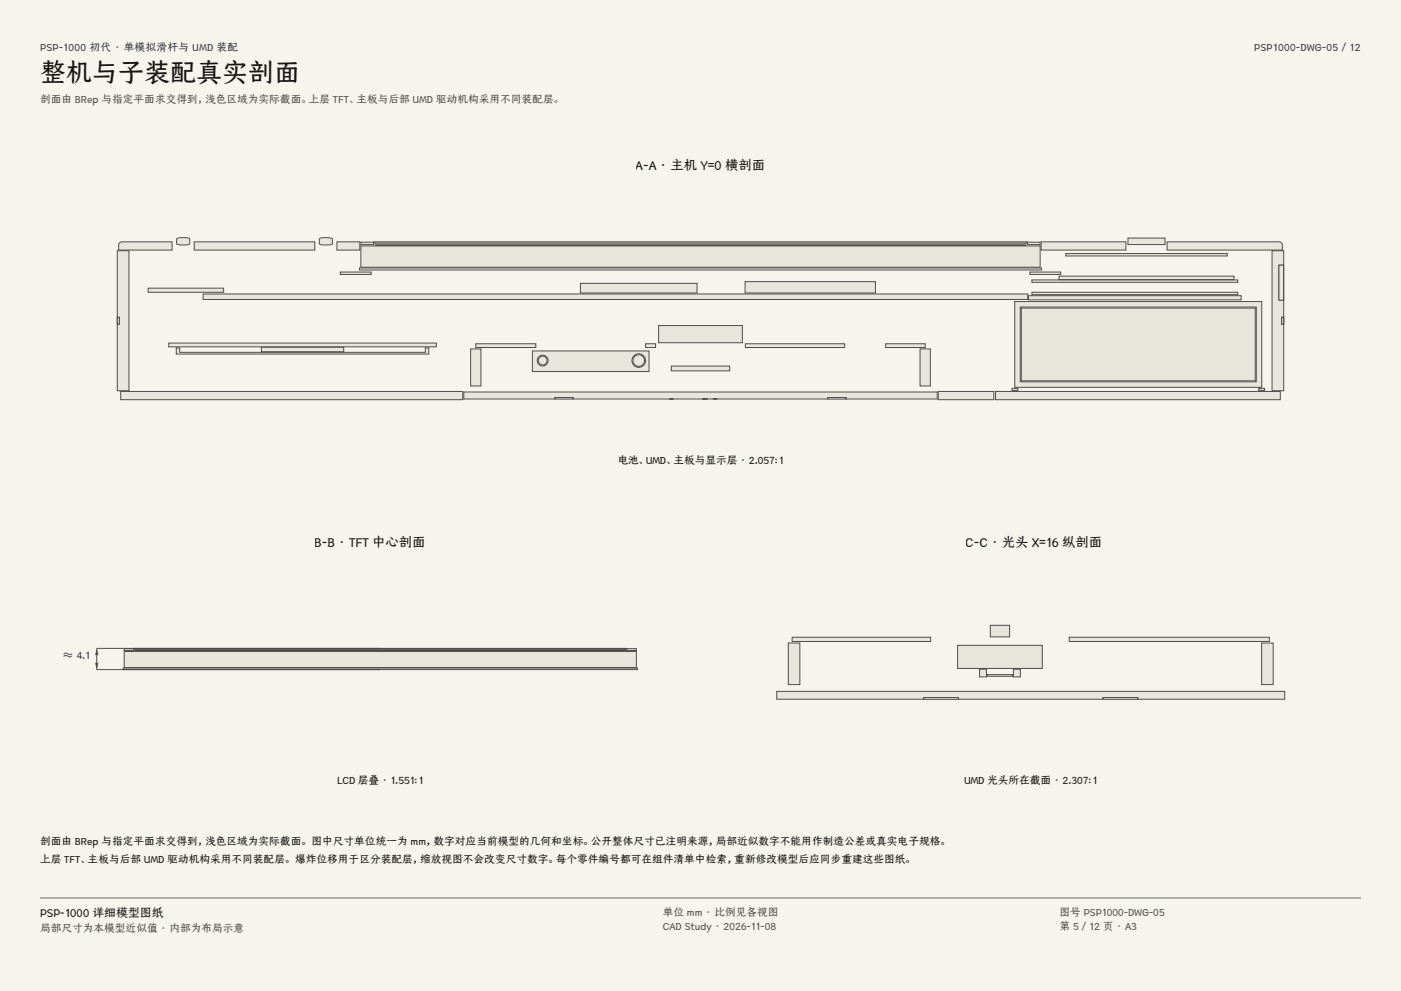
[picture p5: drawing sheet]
<svg xmlns="http://www.w3.org/2000/svg" width="420mm" height="297mm" viewBox="0 0 420 297" stroke-linecap="round" stroke-linejoin="round" font-family="sans-serif">
<g fill="#f5f4ed">
<path d="M0 0h420v297h-420z"/>
<path d="M12 12h396v275h-396z"/>
</g>
<g fill="#e8e6dc" stroke="#504e49" stroke-width=".3">
<path d="M36.2 117.3h102.5v2.5h-102.5z" fill-rule="evenodd"/>
<path d="M281.3 117.3h16.6v2.5h-16.6z" fill-rule="evenodd"/>
<path d="M381.3 75.2v41.9h3.5v-41.9zM383.4 79.5h1.4v10.5h-1.4zM384.2 95.1h.6v2.1h-.6z" fill-rule="evenodd"/>
<path d="M35.2 75.2v41.9h3.5v-41.9zM35.2 95.1h.6v2.1h-.6z" fill-rule="evenodd"/>
<path d="M58.2 72.5h36.2v2.4h-36.2z" fill-rule="evenodd"/>
<path d="M349.9 72.5h33.6a.93 .93 0 0 1 .9 .9v1.5h-34.5z" fill-rule="evenodd"/>
<path d="M312.1 72.5h25.4v2.4h-25.4z" fill-rule="evenodd"/>
<path d="M36 72.6l15.6-.1v2.4h-16v-1.7z" fill-rule="evenodd"/>
<path d="M101 72.5h6.9v2.4h-6.9z" fill-rule="evenodd"/>
<path d="M384.2 95.1h.6v2.1h-.6z" fill-rule="evenodd"/>
<path d="M35.2 95.1h.6v2.1h-.6z" fill-rule="evenodd"/>
<path d="M308 72.6h3.8v.7h-3.8z" fill-rule="evenodd"/>
<path d="M108.2 72.6h3.8v.7h-3.8z" fill-rule="evenodd"/>
<path d="M107.8 80.3h204.4v.6h-204.4z" fill-rule="evenodd"/>
<path d="M108.2 73.7h203.6v6.4h-203.6z" fill-rule="evenodd"/>
<path d="M112.5 73.4h195v.2h-195z" fill-rule="evenodd"/>
<path d="M112.1 72.5h195.8v.4h-195.8z" fill-rule="evenodd"/>
<path d="M338.1 71.3h11.2v2h-11.2z" fill-rule="evenodd"/>
<path d="M319.5 76h48.4v.7h-48.4z" fill-rule="evenodd"/>
<path d="M53.1 71.4l1.8-.2 1.8 .2 .2 1.7-1.5 .3-2.3-.2z" fill-rule="evenodd"/>
<path d="M95.9 71.4l1.8-.2 1.8 .2 .2 1.7-1.5 .3-2.3-.2z" fill-rule="evenodd"/>
<path d="M383.4 79.5h1.4v10.5h-1.4z" fill-rule="evenodd"/>
<path d="M298.4 117.3h85.4v2.5h-85.4z" fill-rule="evenodd"/>
<path d="M139 117.5h142v2.1h-27.4v-.5h-5.4v.5h-76.4v-.5h-5.4v.5h-27.4z" fill-rule="evenodd"/>
<path d="M166.4 119.1h5.4v.5h-5.4z" fill-rule="evenodd"/>
<path d="M248.2 119.1h5.4v.5h-5.4z" fill-rule="evenodd"/>
<path d="M210.6 119.5l1.5 .1z" fill-rule="evenodd"/>
<path d="M200.8 119.5l1 .1z" fill-rule="evenodd"/>
<path d="M213.9 119.5l1 .1z" fill-rule="evenodd"/>
<path d="M304.2 90.4v25.7h74.1v-25.7zM305.9 92h70.7v22.4h-70.7z" fill-rule="evenodd"/>
<path d="M306.2 92.3h70.1v21.8h-70.1z" fill-rule="evenodd"/>
<path d="M377.3 116.4h1.8v.6h-1.8z" fill-rule="evenodd"/>
<path d="M303.4 116.4h1.7v.6h-1.7z" fill-rule="evenodd"/>
<path d="M60.9 88.1h247.2v1.7h-247.2z" fill-rule="evenodd"/>
<path d="M223.4 84.4h39.1v3.4h-39.1z" fill-rule="evenodd"/>
<path d="M174 84.9h35v2.9h-35z" fill-rule="evenodd"/>
<path d="M308.3 88.6h63.8v1.3h-63.8z" fill-rule="evenodd"/>
<path d="M309.4 83.9h61.7v.7h-61.7z" fill-rule="evenodd"/>
<path d="M309.4 87.6h61.7v.7h-61.7z" fill-rule="evenodd"/>
<path d="M50.6 102.8h80.2v1.1h-80.2z" fill-rule="evenodd"/>
<path d="M52.8 104.3h1.1v1.3h73.6v-1.3h1v1.8h-75.7z" fill-rule="evenodd"/>
<path d="M78.4 104.1h24.6v1.3h-24.6z" fill-rule="evenodd"/>
<path d="M44.4 86.4h22.6v1.2h-22.6z" fill-rule="evenodd"/>
<path d="M223.5 103h29.7v1.2h-29.7z" fill-rule="evenodd"/>
<path d="M142.6 103h18v1.2h-18z" fill-rule="evenodd"/>
<path d="M265.5 103h11.9v1.2h-11.9z" fill-rule="evenodd"/>
<path d="M193.5 103h3v1.2h-3z" fill-rule="evenodd"/>
<path d="M275.8 104.6h3.1v11.1h-3.1z" fill-rule="evenodd"/>
<path d="M141.1 104.6h3.1v11.1h-3.1z" fill-rule="evenodd"/>
<path d="M197.4 97.6h25.2v5.1h-25.2z" fill-rule="evenodd"/>
<path d="M201.3 109.7h17.4v1.4h-17.4z" fill-rule="evenodd"/>
<path d="M159.6 105.2v6.2h35v-6.2zM189.4 108.1a2.06 2.06 0 0 1 4.1 0 2.06 2.06 0 0 1-4.1 0zM161 108.1a1.65 1.65 0 0 1 3.3 0 1.65 1.65 0 0 1-3.3 0z" fill-rule="evenodd"/>
<path d="M317.5 82.8h52.4v1h-52.4z" fill-rule="evenodd"/>
<path d="M308.7 81.5h9.3v.7h-9.3z" fill-rule="evenodd"/>
<path d="M102 81.5h9.3v.7h-9.3z" fill-rule="evenodd"/>
<path d="M187.9 194.4h2.9v.5h-2.9z" fill-rule="evenodd"/>
<path d="M37.2 194.4h2.9v.5h-2.9z" fill-rule="evenodd"/>
<path d="M36.9 200.2h154.2v.5h-154.2z" fill-rule="evenodd"/>
<path d="M37.2 195.3h153.6v4.8h-153.6z" fill-rule="evenodd"/>
<path d="M40.5 195h147v.1h-147z" fill-rule="evenodd"/>
<path d="M40.2 194.3h147.6v.3h-147.6z" fill-rule="evenodd"/>
<circle cx="191.5" cy="108.1" r="1.75"/>
<circle cx="162.7" cy="108.1" r="1.34"/>
</g>
<path d="M114 194.3h-85v6.4h85" fill="none" stroke="#504e49" stroke-width=".3"/>
<g fill="#504e49">
<path d="M29 194.3l.5 2.1h-1z"/>
<path d="M28.5 198.6h1l-.5 2.1z"/>
</g>
<g fill="#e8e6dc" stroke="#504e49" stroke-width=".3">
<path d="M232.9 207.2h152.2v2.4h-44v-.5h-10.4v.5h-43.4v-.5h-10.4v.5h-44z" fill-rule="evenodd"/>
<path d="M276.9 209.1h10.4v.5h-10.4z" fill-rule="evenodd"/>
<path d="M330.7 209.1h10.4v.5h-10.4z" fill-rule="evenodd"/>
<path d="M320.5 191h60v1.3h-60z" fill-rule="evenodd"/>
<path d="M237.5 191h41.5v1.3h-41.5z" fill-rule="evenodd"/>
<path d="M378.2 192.7h3.5v12.5h-3.5z" fill-rule="evenodd"/>
<path d="M236.3 192.7h3.5v12.5h-3.5z" fill-rule="evenodd"/>
<path d="M287.1 193.4h25.4v6.9h-25.4z" fill-rule="evenodd"/>
<path d="M293.7 200.6h2v2.3h-2z" fill-rule="evenodd"/>
<path d="M303.8 200.6h2.1v2.3h-2.1z" fill-rule="evenodd"/>
<path d="M296 202.2h7.6v.5h-7.6z" fill-rule="evenodd"/>
<path d="M296.9 187.4h5.8v3.5h-5.8z" fill-rule="evenodd"/>
</g>
<path d="M12 269.3h396zM12 269h396v.3h-396z" fill-rule="evenodd" fill="#504e49"/>
<text font-size="7.8" fill="#141413" x="12" y="24.7">整机与子装配真实剖面</text>
<g font-size="4" fill="#141413">
<text x="190.7" y="51">A-A · 主机 Y=0 横剖面</text>
<text x="94.4" y="164">B-B · TFT 中心剖面</text>
<text x="289.5" y="164">C-C · 光头 X=16 纵剖面</text>
</g>
<text font-size="3.5" fill="#141413" x="12" y="274.9">PSP-1000 详细模型图纸</text>
<g font-size="3.2" fill="#1b365d">
<text x="12" y="15.3">PSP-1000 初代 · 单模拟滑杆与 UMD 装配</text>
<text x="376" y="15.3">PSP1000-DWG-05 / 12</text>
<text x="18.9" y="197.5">≈ 4.1</text>
</g>
<g font-size="3.2" fill="#504e49">
<text x="12" y="30.9">剖面由 BRep 与指定平面求交得到，浅色区域为实际截面。上层 TFT、主板与后部 UMD 驱动机构采用不同装配层。</text>
<text x="198.7" y="274.5">单位 mm · 比例见各视图</text>
<text x="317.6" y="274.5">图号 PSP1000-DWG-05</text>
<text x="12" y="279.3">局部尺寸为本模型近似值 · 内部为布局示意</text>
<text x="198.7" y="278.8">CAD Study · 2026-11-08</text>
<text x="317.6" y="278.8">第 5 / 12 页 · A3</text>
</g>
<g font-size="3.2" fill="#141413">
<text x="185" y="139">电池、UMD、主板与显示层 · 2.057:1</text>
<text x="101" y="235">LCD 层叠 · 1.551:1</text>
<text x="289" y="235">UMD 光头所在截面 · 2.307:1</text>
<text x="12" y="253.3">剖面由 BRep 与指定平面求交得到，浅色区域为实际截面。 图中尺寸单位统一为 mm，数字对应当前模型的几何和坐标。公开整体尺寸已注明来源，局部近似数字不能用作制造公差或真实电子规格。</text>
<text x="12" y="258.6">上层 TFT、主板与后部 UMD 驱动机构采用不同装配层。 爆炸位移用于区分装配层，缩放视图不会改变尺寸数字。每个零件编号都可在组件清单中检索，重新修改模型后应同步重建这些图纸。</text>
</g>
</svg>
